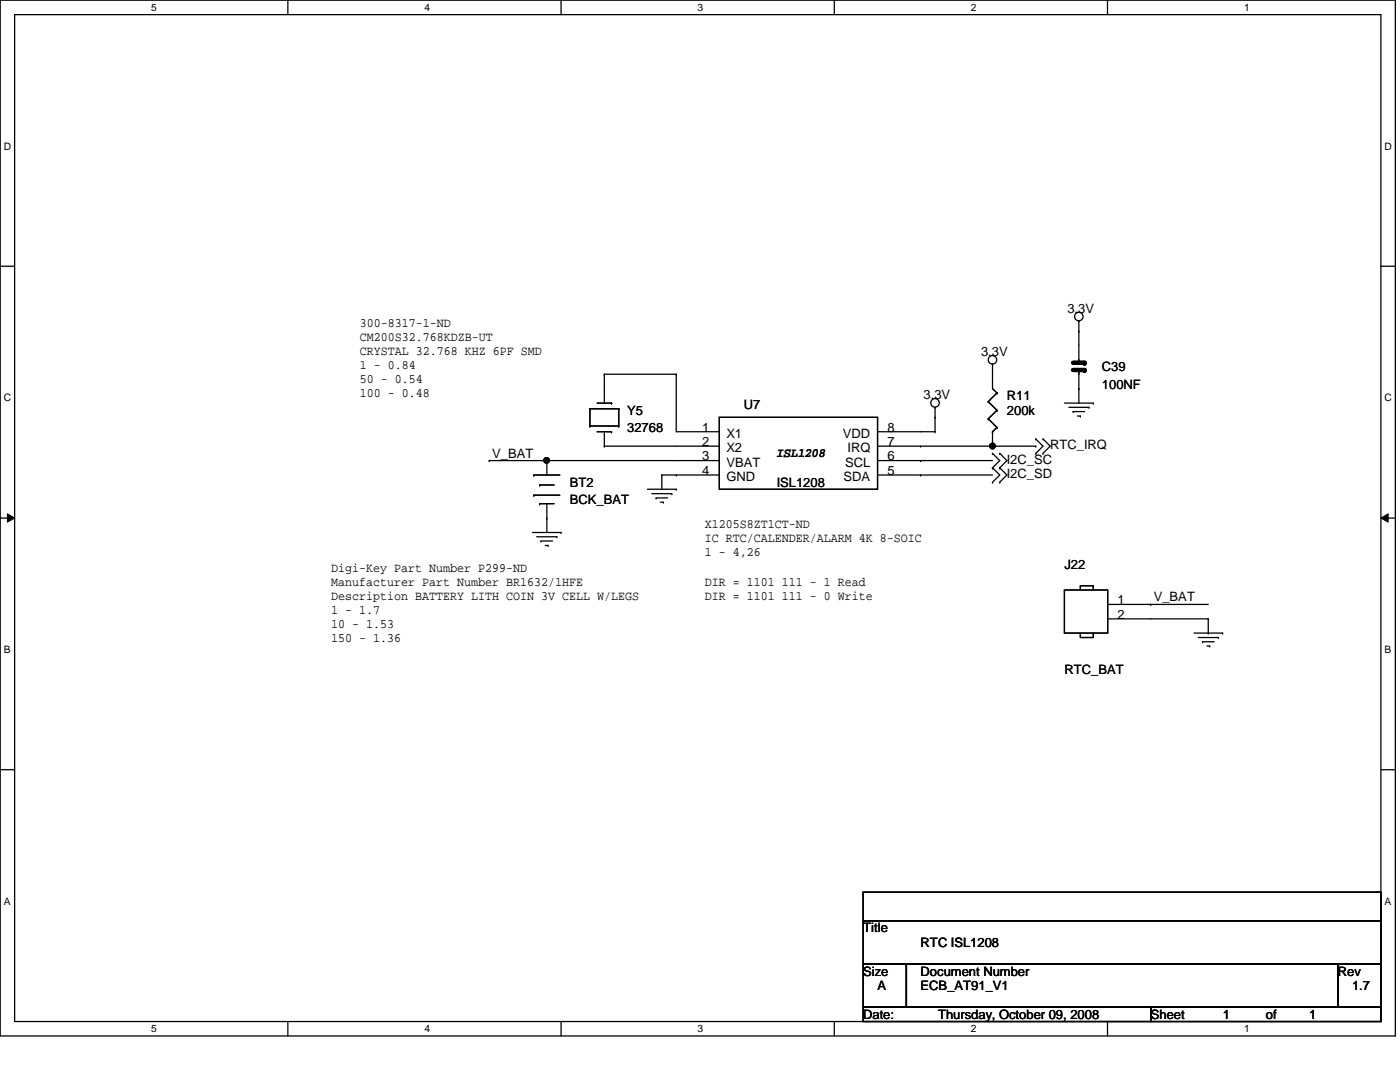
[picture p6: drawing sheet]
<svg xmlns="http://www.w3.org/2000/svg" width="279mm" height="216mm" viewBox="0 0 279 216" stroke-linecap="round" stroke-linejoin="round" font-family="sans-serif">
<path d="M0 0h278.5v206.7h-278.5zM2.9 2.9h272.7v200.9h-272.7z" fill="none" stroke="#000" stroke-width=".25"/>
<g fill="#fff">
<path d="M30.2 .3h1.1v2.3h-1.1z"/>
<path d="M30.2 204.1h1.1v2.3h-1.1z"/>
</g>
<path d="M57.4 0v2.9M57.4 203.8v2.9" fill="none" stroke="#000" stroke-width=".25"/>
<g fill="#fff">
<path d="M84.7 .3h1.1v2.3h-1.1z"/>
<path d="M84.7 204.1h1.1v2.3h-1.1z"/>
</g>
<path d="M112 0v2.9M112 203.8v2.9" fill="none" stroke="#000" stroke-width=".25"/>
<g fill="#fff">
<path d="M139.2 .3h1.1v2.3h-1.1z"/>
<path d="M139.2 204.1h1.1v2.3h-1.1z"/>
</g>
<path d="M166.5 0v2.9M166.5 203.8v2.9" fill="none" stroke="#000" stroke-width=".25"/>
<g fill="#fff">
<path d="M193.8 .3h1.1v2.3h-1.1z"/>
<path d="M193.8 204.1h1.1v2.3h-1.1z"/>
</g>
<path d="M221 0v2.9M221 203.8v2.9" fill="none" stroke="#000" stroke-width=".25"/>
<g fill="#fff">
<path d="M248.3 .3h1.1v2.3h-1.1z"/>
<path d="M248.3 204.1h1.1v2.3h-1.1z"/>
<path d="M.8 28h1.4v2.3h-1.4z"/>
<path d="M276.3 28h1.4v2.3h-1.4z"/>
<path d="M.8 78.2h1.4v2.3h-1.4z"/>
<path d="M276.3 78.2h1.4v2.3h-1.4z"/>
</g>
<path d="M0 53.1h2.9M275.6 53.1h2.9" fill="none" stroke="#000" stroke-width=".25"/>
<g fill="#fff">
<path d="M.8 128.5h1.3v2.2h-1.3z"/>
<path d="M276.3 128.5h1.3v2.2h-1.3z"/>
</g>
<path d="M0 103.4h2.9M275.6 103.4h2.9" fill="none" stroke="#000" stroke-width=".25"/>
<path d="M1.5 102.5l1.4 .9-1.4 .8zM275.6 103.4l1.4-.9v1.7z" fill="#000"/>
<path d="M1.5 102.5l1.4 .9-1.4 .8zM275.6 103.4l1.4-.9v1.7z" fill="none" stroke="#000" stroke-width=".2"/>
<g fill="#fff">
<path d="M.8 178.7h1.3v2.2h-1.3z"/>
<path d="M276.3 178.7h1.3v2.2h-1.3z"/>
</g>
<g fill="none" stroke="#000" stroke-width=".25">
<path d="M120.6 74.7h.1M120.6 74.7v5.7M120.6 74.7h14.4M135 74.7h.1M135 74.7v11.4h8.6M198.1 72.7h.1M198.1 72.7v4.9l.9 .8M199 78.4h.1M199 78.4l-1.8 1.7M215.3 66.1h.1M215.3 77.6h.1M215.3 64.1h.1"/>
<path d="M215.3 72.4h.1M215.3 73.8h.1M215.3 64.1v8.3M215.3 73.8v6.6M97.6 91.9h.1M97.6 91.9h46M106.6 94.8h.1M106.6 98.8h.1M106.6 94.8h5.1M106.6 98.8h5.1M107.7 96.8h.1M107.7 96.8h2.9"/>
<path d="M109.1 91.9h.1M109.1 91.9v2.9M117.7 81.6h.1M117.7 85h.1M117.7 85h5.8M117.7 81.6h5.8M117.7 81.6v3.4M119.2 86.1h2.8M119.2 80.4h2.8M120.6 89h.1M120.6 89h23M120.6 86.1v2.9"/>
<path d="M122 86.1h.1M122 80.4h.1M123.5 85h.1M123.5 81.6h.1M123.5 81.6v3.4M129.2 97.6h5.8M130.1 98.5h4M130.9 99.4h.1M130.9 99.4h2.3M132.1 94.8h.1M132.1 94.8h11.5M132.1 94.8v2.8"/>
<path d="M134.1 98.5h.1M135 94.8h.1M135 97.6h.1M143.6 83.3h31.5v14.3h-31.5zM175.1 91.9h23M175.1 89h31.6M175.1 86.1h11.5M175.1 94.8h23M183.7 89h.1M183.7 91.9h.1M183.7 94.8h.1M186.6 86.1h.1"/>
<path d="M186.6 83.3h.1M186.6 81.3h.1M186.6 81.3v4.8M197.2 80.1h.1M197.2 83.6h.1M197.2 80.1l1.8 1.8M197.2 83.6l1.8 1.7M198.1 93.3h.1M198.1 90.5h.1M198.1 96.2h.1M198.1 86.1h.1M198.1 86.1v2.9"/>
<path d="M198.1 90.5l1.4 1.4-1.4 1.4M198.1 93.3l1.4 1.5-1.4 1.4M199 81.9h.1M199 85.3h.1M199 81.9l-1.8 1.7M199 85.3l-.9 .8M199.5 93.3h.1M199.5 90.5h.1M199.5 96.2h.1M199.5 90.5l1.5 1.4-1.5 1.4M199.5 93.3l1.5 1.5-1.5 1.4M206.7 89h.1"/>
<path d="M206.7 90.5h.1M206.7 87.6h.1M206.7 87.6l1.5 1.4-1.5 1.5M208.2 90.5h.1M208.2 87.6h.1M208.2 87.6l1.4 1.4-1.4 1.5M212.4 80.4h5.8M213.3 81.3h4M214.2 82.1h.1M214.2 82.1h2.3M215 83h.6M215.6 83h.1"/>
<path d="M217.3 81.3h.1M218.2 80.4h.1M106.3 106.3h5.7M107.1 107.1h4M107.7 100.5h.1M107.7 100.5h2.9M107.9 107.9h.1M107.9 107.9h2.4M108.8 108.8h.6M109.1 103.4h.1M109.1 100.5v5.8M109.4 108.8h.1"/>
<path d="M111.1 107.1h.1M112 106.3h.1M131.8 100.2h.6M132.4 100.2h.1M212.4 117.7h8.7v8.6h-8.7zM215.6 117.7v-.8h2.6v.8M215.6 126.3v.9h2.6v-.9M221.1 120.6h20M221.1 123.5h20M229.7 120.6h.1M238.3 126.3h5.7M239.1 127.2h4.1"/>
<path d="M240 128.1h.1M240 128.1h2.3M240.9 128.9h.5M241.1 123.5h.1M241.1 126.3h.1M241.1 123.5v2.8M241.4 128.9h.1M243.2 127.2h.1M244 126.3h.1M0 153.6h2.9M275.6 153.6h2.9M172.3 178h103.3v5.7h-103.3z"/>
<path d="M172.3 183.7h103.3v8.7h-103.3zM172.3 192.4h8.6v8.6h-8.6zM180.9 192.4h86.1v8.6h-86.1zM267 192.4h8.6v8.6h-8.6zM172.3 201h57.4v2.8h-57.4zM229.7 201h45.9v2.8h-45.9z"/>
<circle cx="198.1" cy="71.8" r=".85"/>
<circle cx="215.3" cy="63.2" r=".85"/>
<circle cx="109.1" cy="91.9" r=".56"/>
<circle cx="186.6" cy="80.4" r=".85"/>
<circle cx="198.1" cy="89" r=".56"/>
</g>
<g fill="#000">
<circle cx="109.1" cy="91.9" r=".56"/>
<circle cx="198.1" cy="89" r=".56"/>
</g>
<path d="M214.2 72.4h2.3M214.2 73.8h2.3" fill="none" stroke="#000" stroke-width=".85"/>
<g fill="#000">
<circle cx="216.5" cy="72.4" r=".42"/>
<circle cx="216.5" cy="73.8" r=".42"/>
</g>
<g font-size="2.6">
<text x="71.8" y="65.3">300-8317-1-ND</text>
<text x="213" y="62.4">3.3V</text>
<text x="71.8" y="68.1">CM200S32.768KDZB-UT</text>
<text x="71.8" y="70.9">CRYSTAL 32.768 KHZ 6PF SMD</text>
<text x="195.8" y="71">3.3V</text>
<text x="71.8" y="73.7">1 - 0.84</text>
<text x="71.8" y="76.5">50 - 0.54</text>
<text x="219.9" y="74.1">C39</text>
<text x="219.9" y="77.6">100NF</text>
<text x="71.8" y="79.2">100 - 0.48</text>
<text x="125.2" y="82.8">Y5</text>
<text x="148.4" y="81.6">U7</text>
<text x="184.3" y="79.6">3.3V</text>
<text x="201" y="79.9">R11</text>
<text x="201" y="82.8">200k</text>
<text x="125.2" y="86.2">32768</text>
<text x="140.1" y="86.1">1</text>
<text x="140.1" y="89">2</text>
<text x="145" y="87.3">X1</text>
<text x="168.2" y="87.3">VDD</text>
<text x="177.1" y="89">7</text>
<text x="177.1" y="86.1">8</text>
<text x="209.6" y="89.6">RTC_IRQ</text>
<text x="98.2" y="91.3">V_BAT</text>
<text x="140.1" y="91.9">3</text>
<text x="140.1" y="94.7">4</text>
<text x="145" y="90.2">X2</text>
<text x="145" y="93.1">VBAT</text>
<text x="145" y="96">GND</text>
<text x="155" y="91.2">ISL1208</text>
<text x="168.4" y="96">SDA</text>
<text x="168.7" y="93.1">SCL</text>
<text x="169.2" y="90.2">IRQ</text>
<text x="177.1" y="91.9">6</text>
<text x="177.1" y="94.7">5</text>
<text x="201" y="92.5">I2C_SC</text>
<text x="201" y="95.4">I2C_SD</text>
<text x="113.7" y="97.1">BT2</text>
<text x="113.7" y="100.5">BCK_BAT</text>
<text x="155" y="97.1">ISL1208</text>
<text x="140.7" y="105.5">X1205S8ZT1CT-ND</text>
<text x="140.7" y="108.2">IC RTC/CALENDER/ALARM 4K 8-SOIC</text>
<text x="140.7" y="111">1 - 4,26</text>
<text x="212.4" y="113.5">J22</text>
<text x="66.1" y="114">Digi-Key Part Number P299-ND</text>
<text x="66.1" y="116.8">Manufacturer Part Number BR1632/1HFE</text>
<text x="66.1" y="119.6">Description BATTERY LITH COIN 3V CELL W/LEGS</text>
<text x="140.7" y="116.9">DIR = 1101 111 - 1 Read</text>
<text x="140.7" y="119.7">DIR = 1101 111 - 0 Write</text>
<text x="66.1" y="122.4">1 - 1.7</text>
<text x="66.1" y="125.2">10 - 1.53</text>
<text x="223.1" y="120.6">1</text>
<text x="223.1" y="123.4">2</text>
<text x="230.3" y="120">V_BAT</text>
<text x="66.1" y="128">150 - 1.36</text>
<text x="212.4" y="134.4">RTC_BAT</text>
<text x="172.3" y="186.1">Title</text>
<text x="183.7" y="188.9">RTC ISL1208</text>
<text x="172.3" y="194.7">Size</text>
<text x="175.1" y="197.6">A</text>
<text x="183.7" y="194.7">Document Number</text>
<text x="183.7" y="197.6">ECB_AT91_V1</text>
<text x="267" y="194.7">Rev</text>
<text x="269.8" y="197.6">1.7</text>
<text x="172.3" y="203.3">Date:</text>
<text x="187.2" y="203.3">Thursday, October 09, 2008</text>
<text x="229.7" y="203.3">Sheet</text>
<text x="244" y="203.3">1</text>
<text x="252.6" y="203.3">of</text>
<text x="261.2" y="203.3">1</text>
</g>
<g font-size="2">
<text x="30.2" y="2.2">5</text>
<text x="84.7" y="2.2">4</text>
<text x="139.2" y="2.2">3</text>
<text x="193.8" y="2.2">2</text>
<text x="248.3" y="2.2">1</text>
<text x=".8" y="29.8">D</text>
<text x="276.3" y="29.8">D</text>
<text x=".8" y="80.1">C</text>
<text x="276.3" y="80.1">C</text>
<text x=".8" y="130.3">B</text>
<text x="276.3" y="130.3">B</text>
<text x=".8" y="180.5">A</text>
<text x="276.3" y="180.5">A</text>
<text x="30.2" y="206">5</text>
<text x="84.7" y="206">4</text>
<text x="139.2" y="206">3</text>
<text x="193.8" y="206">2</text>
<text x="248.3" y="206">1</text>
</g>
</svg>
